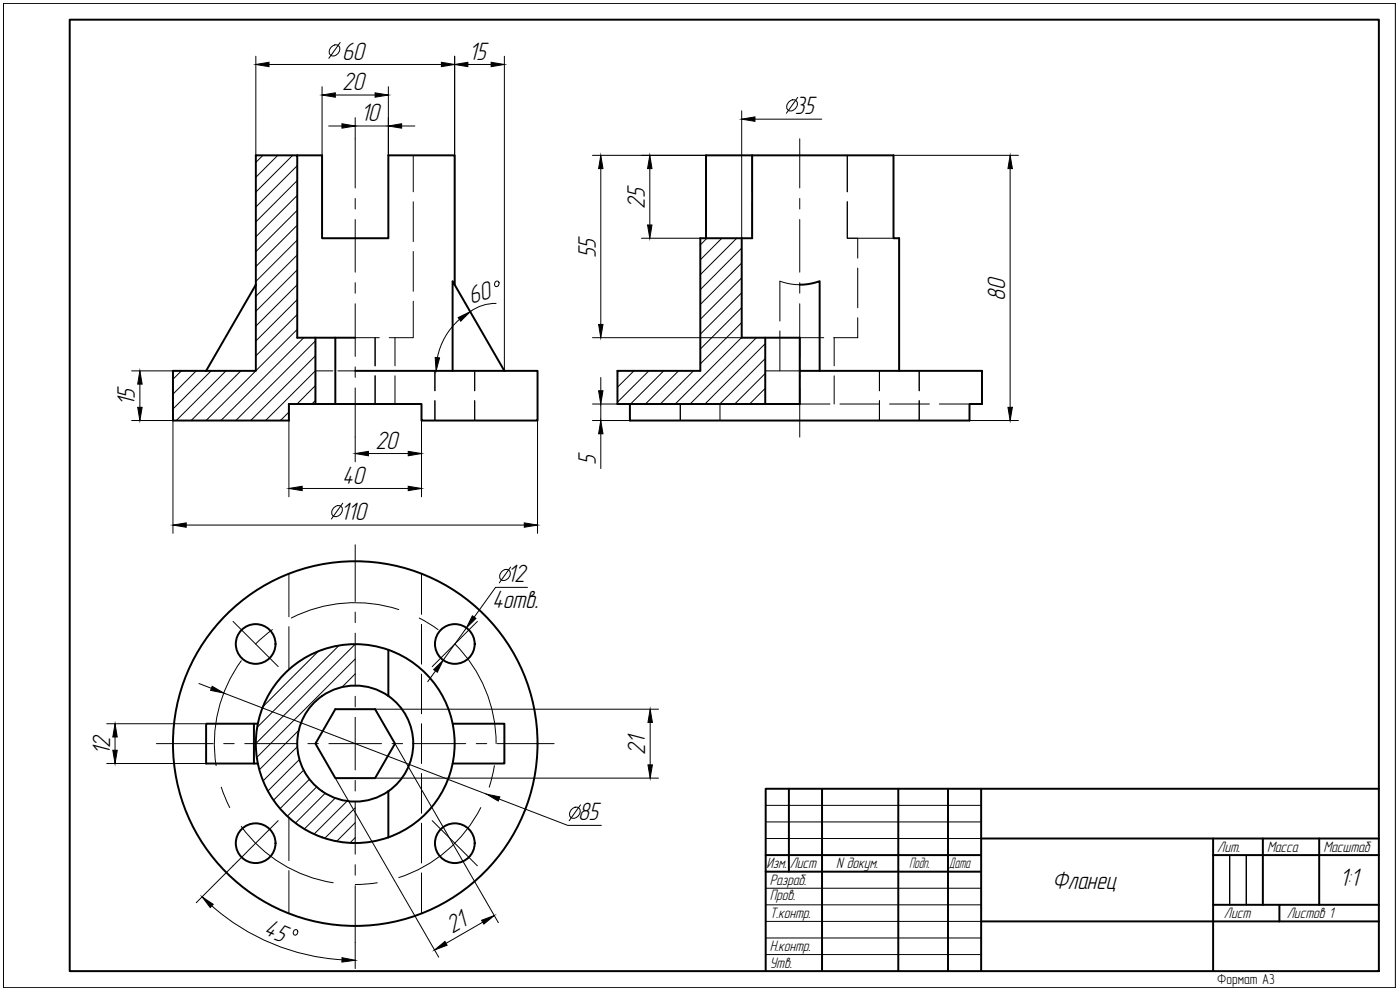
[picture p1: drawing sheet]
<svg xmlns="http://www.w3.org/2000/svg" width="420mm" height="297mm" viewBox="0 0 420 297" stroke-linecap="round" stroke-linejoin="round" font-family="sans-serif">
<!-- layer: 0 -->
<path d="M1 1h417.8v295.3h-417.8zM1 1h417.8M229.8 241.6h64.7M229.8 246.6h64.7M229.8 251.6h64.7M229.8 266.5h64.7M229.8 271.5h64.7M229.8 276.5h64.7M369 271.5v-14.9v14.9M374 271.5v-14.9v14.9M229.8 281.4h64.7M229.8 286.4h64.7" fill="none" stroke="#000" stroke-width=".3"/>
<g fill="none" stroke="#000" stroke-width=".59">
<path d="M20.9 5.9h392.9v285.5h-392.9zM89.2 46.6h7.5v24.9h19.9v-24.9h19.8v38.8M225.7 46.6v24.9h-15.5v39.8h-24.9v9.9h3.7v5h102v-5h3.7v-9.9h-54.7M211.9 71.5v-24.9h56.2v24.9h1.7v39.8M222.6 71.5v29.8h17.4v19.9h-51M76.8 85.4v-38.8h12.4v54.7h17.4M76.8 85.4v25.9h-14.9M76.8 85.4l-14.9 25.9M240 85.4l3.6-.4 2.4-.6v26.9M61.9 111.3h-10v14.9h34.8v-5h39.8v5h34.8v-14.9h-54.7M94.7 101.3v19.9M100.6 101.3v19.9"/>
<path d="M135.8 111.3v-26.9l15.6 26.9M229.7 101.3v19.9M116.6 195v13.8M76.2 217.1v12M77.4 217.1h-15.5v12h15.5M100.6 212.8h12l5.9 10.3-5.9 10.4h-12l-5.9-10.4zM135.8 217.1h15.6v12h-15.6M116.6 237.4v13.8M236.8 236.7v24.8M246.7 236.7v54.7M269.6 236.7v54.7M284.5 236.7v54.7"/>
<path d="M294.5 236.7v54.7M413.8 236.7h-184v54.7M229.8 256.6h64.7M294.5 251.6h119.3M364.1 256.6h49.7M364.1 251.6v39.8M379 251.6v19.9M395.9 251.6v19.9M229.8 261.5h64.7M294.5 276.5h119.3M364.1 271.5h49.7M384 271.5v5"/>
<circle cx="76.7" cy="193.2" r="6"/>
<circle cx="136.5" cy="193.2" r="6"/>
<circle cx="106.6" cy="223.1" r="54.7"/>
<circle cx="106.6" cy="223.1" r="17.4"/>
<circle cx="106.6" cy="223.1" r="29.8"/>
<circle cx="76.7" cy="253" r="6"/>
<circle cx="136.5" cy="253" r="6"/>
</g>
<g fill="none" stroke="#000" stroke-width=".3">
<path d="M124 46.6v11M225.7 46.6v11M254.3 46.6v11M124 60.5v12M124 75.5v11.9M225.7 60.5v11M268.1 71.5h-13.8v-11v11h3.1v5.9M124 90.4v10.9h-7.2M234 99.3v12M240 85.4l-2.4-.1-3.6-.9v11.9M257.4 95.4v5.9h-7.2M257.4 80.4v12"/>
<path d="M94.7 111.3h5.2M101.4 111.3h5.2M106.6 101.3h7.2M112.6 101.3v8.5M112.6 112.8v8.4M118.5 101.3v8.5M118.5 112.8v8.4M130.5 111.3v5.9M142.5 111.3v5.9M229.7 111.3h10.3M240 112.8v8.4h9.1M247.2 101.3h-7.2v8.5"/>
<path d="M250.3 101.3v8.5M250.3 112.8v8.4M263.9 111.3v5.9M275.9 111.3v5.9M130.5 120.2v6M142.5 120.2v6M204.2 121.2v5M216.1 121.2v5M252.1 121.2h11.9M263.9 120.2v6M267 121.2h11.9M275.9 120.2v6"/>
<path d="M281.9 121.2h9.1M86.7 172.2v12.8M126.5 172.2v12.1M86.7 188v12.9M126.5 187.3v12M126.5 202.2v12M126.5 217.1v12M126.5 232.1v11.9M86.7 245.4v12.8M126.5 247v11.9M86.7 261.2v12.9M126.5 261.9v12.2"/>
</g>
<g fill="none" stroke="#000" stroke-width=".3">
<path d="M78.9 46.6l-2.1 2.1M83.4 46.6l-6.6 6.6M87.8 46.6l-11 11.1M89.2 49.7l-12.4 12.4M89.2 54.2l-12.4 12.4M89.2 58.6l-12.4 12.5M89.2 63.1l-12.4 12.4M89.2 67.6l-12.4 12.4M89.2 72l-12.4 12.5M89.2 76.5l-12.4 12.4M212.2 71.5l-2 2M216.6 71.5l-6.4 6.5"/>
<path d="M221.1 71.5l-10.9 10.9M222.6 74.4l-12.4 12.5M222.6 78.9l-12.4 12.5M89.2 81l-12.4 12.4M89.2 85.4l-12.4 12.5M89.2 89.9l-12.4 12.4M89.2 94.4l-12.4 12.4M89.2 98.8l-27.4 27.4M222.6 83.4l-12.4 12.4M222.6 87.8l-12.4 12.5M222.6 92.3l-12.4 12.4M222.6 96.8l-12.4 12.4"/>
<path d="M54.4 111.3l-2.5 2.5M58.9 111.3l-7 7M63.4 111.3l-11.5 11.4M67.8 111.3l-14.9 14.9M72.3 111.3l-14.9 14.9M91.2 101.3l-24.9 24.9M94.7 102.3l-23.9 23.9M94.7 106.7l-19.5 19.5M94.7 111.2l-15 15M94.7 115.7l-5.6 5.5M185.8 111.3l-.5 .4M190.3 111.3l-5 4.9"/>
<path d="M194.7 111.3l-9.4 9.4M199.2 111.3l-10 9.9M203.7 111.3l-10 9.9M208.1 111.3l-9.9 9.9M222.6 101.2l-20 20M227 101.3l-19.9 19.9M229.7 103.1l-18.1 18.1M229.7 107.6l-13.7 13.6M229.7 112l-9.2 9.2M229.7 116.5l-4.7 4.7M86.7 123.6l-2.5 2.6M94.7 120.1l-1.1 1.1"/>
<path d="M229.7 121l-.3 .2M95.5 195.4l-16.6 16.6M101.7 193.7l-24.5 24.5M106.6 193.3l-29.8 29.8M106.6 197.7l-29.5 29.6M89.7 219.1l-11.9 11.9M106.6 202.2l-4 4M89.2 224l-10.3 10.3M89.9 227.9l-9.5 9.5M91.1 231.1l-9 9M92.9 233.8l-8.9 8.8M95 236.1l-8.8 8.8"/>
<path d="M97.6 238l-8.9 9M100.6 239.5l-9.3 9.3M104.2 240.4l-10 9.9M106.6 242.4l-9.1 9.1M106.6 246.8l-5.6 5.6M106.6 251.3l-1.6 1.6"/>
</g>
<g fill="none" stroke="#000" stroke-width=".3">
<path d="M106.6 41.6v14.8M106.6 59.6v3.1M240 41.6v14.8M240 59.6v3.1M106.6 65.9v15.8M240 65.9v15.8M106.6 84.8v3.2M106.6 91.1v15.8M240 84.8v3.2M240 91.1v15.8M106.6 110.1v3.1M106.6 116.4v14.7"/>
<path d="M240 110.1v3.1M240 116.4v14.7M106.6 163.4v17.1M69.9 186.5l13.6 13.5M72.4 198.3a42.3 42.3 0 0 0-7.5 31.4M81.8 188.9l-5.1 4.3M106.6 183.6v3.2M106.6 190v15.8M119.7 182.9a42.3 42.3 0 0 0-32.3 2.5M125.8 185.4l5.7 3.5M136.5 193.2a42.3 42.3 0 0 1 12.4 29.9M143.3 186.5l-13.6 13.5"/>
<path d="M106.6 208.9v3.2M106.6 215.2v15.8M46.9 223.1h17.1M66.4 236.2l2.5 6.1M67.1 223.1h3.2M73.5 223.1h15.7M92.4 223.1h3.2M98.7 223.1h15.8M106.6 234.2v3.1M117.7 223.1h3.1M124 223.1h15.8M142.9 223.1h3.2"/>
<path d="M148.4 229.7l-1.6 6.5M149.2 223.1h17.1M72.4 248a42.3 42.3 0 0 0 27.6 16.9M83.5 246.2l-13.6 13.6M106.6 240.5v15.8M106.6 259.4v3.2M129.7 246.2l13.6 13.6M144.3 242.3a42.3 42.3 0 0 1-24.6 21M106.6 265.7v17.1M113.2 264.9l-6.6 .5"/>
</g>
<g fill="none" stroke="#000" stroke-width=".3">
<path d="M76.8 16.9v29.7M80.7 19.3h51.8M99.3 14.2a1.53 1.53 0 0 1 2.6 0 2.04 2.04 0 0 1-2.7 2.4 1.72 1.72 0 0 1 .1-2.4zM102.1 12.8l-3.4 4.7M136.4 16.9v68.5M140.4 19.3h7M151.4 16.9v94.4M96.7 26v20.6M98.6 37.8h4M100.6 28.5h12M106.6 35.3v6.3M106.6 37.8h10"/>
<path d="M116.6 26v20.6M120.5 37.8h4M222.6 33.3v38.2M226.6 35.8h20M236.7 30.7a1.53 1.53 0 0 1 2.6 0 2.03 2.03 0 0 1-.7 2 2.03 2.03 0 0 1-2.1 .3 1.69 1.69 0 0 1 .2-2.3zM239.4 29.2l-3.4 4.8M177.8 46.6h34.1M180.3 50.6v46.7M195 50.6v16.9M268.1 46.6h37.6M303.2 50.6v71.6M192.5 71.5h17.7"/>
<path d="M137.9 95.8a20.5 20.5 0 0 0-6.6 11.5M148.9 91a12.7 12.7 0 0 0-7.8 2.5M39.5 111.3h12.4M42 115.3v6.9M177.8 101.3h44.8M180.3 113.3v3.9M39.5 126.2h12.4v33.8M86.7 126.2v22.9M106.6 131.1v7.5M110.6 136.1h11.9M126.5 126.2v22.9M161.3 126.2v33.8"/>
<path d="M177.8 121.2h7.5M177.8 126.2h11.2M180.3 121.2v5M180.3 130.2v10.4M291 126.2h14.7M55.9 157.5h101.4M90.7 146.6h31.8M100.1 152.4a1.55 1.55 0 0 1 2.6 0 2.04 2.04 0 0 1-.6 2 2.04 2.04 0 0 1-2.2 .4 1.75 1.75 0 0 1 .2-2.4zM102.9 151l-3.5 4.7M150.5 171.6a1.55 1.55 0 0 1 2.6 0 2.04 2.04 0 0 1-.6 2 2.04 2.04 0 0 1-2.2 .3 1.75 1.75 0 0 1 .2-2.3zM153.3 170.1l-3.5 4.8M158.3 176.2h-9.6l-6.4 9"/>
<path d="M140 188.4l-7 9.7M32 217.1h29.5M59.7 205.1l3.7 1.4M67.1 207.9l79 30.4M112.6 212.8h85M130.7 201.3l-2.3 3.2M195.1 216.8v12.7M32 229.1h29.9M34.5 221.1v4M100.6 233.5l31.1 53.7M112.6 233.5h85M118.5 223.1l31.1 53.7"/>
<path d="M149.8 239.7l20.6 8h10.1M69.9 259.8l-11 11M171.5 242.9a1.53 1.53 0 0 1 2.6 0 2.05 2.05 0 0 1-2.8 2.4 1.75 1.75 0 0 1 .2-2.4zM174.2 241.5l-3.4 4.7M63.6 271.8a65 65 0 0 0 39 16.2M144.9 276.7l-11 6.3M106.6 282.8v7.8"/>
</g>
<g fill="#000" stroke="#000" stroke-width=".3">
<path d="M76.8 19.3l3.9-.6v1.3zM132.5 18.7l3.9 .6-3.9 .7zM136.4 19.3l4-.6v1.3zM147.4 18.7l4 .6-4 .7zM96.7 28.5l3.9-.6v1.3zM102.6 37.1l4 .7-4 .7zM112.6 27.9l4 .6-4 .7zM116.6 37.8l3.9-.7v1.4zM222.6 35.8l4-.7v1.3zM180.3 46.6l.7 4h-1.4zM195 46.6l.7 4h-1.4zM303.2 46.6l.6 4h-1.3z"/>
<path d="M194.3 67.5h1.4l-.7 4zM137.5 95.3l3.6-1.8-2.8 2.9zM179.6 97.3h1.4l-.7 4zM42 111.3l.7 4h-1.4zM130.6 107.3l1.3 .1-1 3.9zM179.6 117.2h1.4l-.7 4zM41.3 122.2h1.4l-.7 4zM106.6 136.1l4-.7v1.4zM122.5 135.4l4 .7-4 .7zM180.3 126.2l.7 4h-1.4zM302.5 122.2h1.3l-.6 4zM51.9 157.5l4-.6v1.3z"/>
<path d="M86.7 146.6l4-.7v1.3zM122.5 145.9l4 .7-4 .6zM157.3 156.9l4 .6-4 .7zM141.8 184.8l1 .7-2.8 2.9zM63.7 205.9l3.4 2-3.9-.8zM130.2 200.9l2.8-2.8-1.8 3.6zM195.1 212.8l.7 4h-1.3zM34.5 217.1l.7 4h-1.3zM33.9 225.1h1.3l-.7 4zM146.1 238.3l3.9 .8-.5 1.2zM194.5 229.5h1.3l-.7 4zM60.6 269.1l3.4 2.2-.9 1z"/>
<path d="M144.5 276.1l3.8-1.4-3.1 2.6zM102.6 287.3l4 .8-4 .6zM130.4 285l3.1-2.5 .7 1.1z"/>
</g>
<g font-size="7.8">
<text x="102.7" y="17.9">60</text>
<text x="140.7" y="17.9">15</text>
<text x="102.7" y="27">20</text>
<text x="238.5" y="34.2">35</text>
<text x="108.3" y="36.3">10</text>
<text x="193.5" y="62.7" transform="rotate(-90 193.5 62.7)">25</text>
<text x="178.8" y="77.5" transform="rotate(-90 178.8 77.5)">55</text>
<text x="141.4" y="91.3" transform="rotate(-17 141.4 91.3)">60</text>
<text x="301.7" y="90.3" transform="rotate(-90 301.7 90.3)">80</text>
<text x="40.5" y="121.9" transform="rotate(-90 40.5 121.9)">15</text>
<text x="112.7" y="134.6">20</text>
<text x="178.8" y="139.4" transform="rotate(-90 178.8 139.4)">5</text>
<text x="102.7" y="145.1">40</text>
<text x="102.2" y="156">110</text>
<text x="152.2" y="174.7">12</text>
<text x="147.7" y="182.4">4отв.</text>
<text x="33" y="226.5" transform="rotate(-90 33 226.5)">12</text>
<text x="193.6" y="226.5" transform="rotate(-90 193.6 226.5)">21</text>
<text x="173.5" y="246.1">85</text>
<text x="315.8" y="266.7">Фланец</text>
<text x="402.1" y="265.8">1:1</text>
<text x="78.9" y="280.4" transform="rotate(23 78.9 280.4)">45</text>
<text x="135.7" y="280.2" transform="rotate(-30 135.7 280.2)">21</text>
</g>
<g font-size="4.7">
<text x="365.3" y="255.6">Лит.</text>
<text x="380.2" y="255.6">Масса</text>
<text x="397.2" y="255.6">Масштаб</text>
<text x="230" y="260.5">Изм.</text>
<text x="237" y="260.5">Лист</text>
<text x="250.9" y="260.5">N докум.</text>
<text x="272.8" y="260.5">Подп.</text>
<text x="284.8" y="260.5">Дата</text>
<text x="231" y="265.5">Разраб.</text>
<text x="231" y="270.1">Пров.</text>
<text x="231" y="275.5">Т.контр.</text>
<text x="367.3" y="275.5">Лист</text>
<text x="386.2" y="275.5">Листов 1</text>
<text x="231" y="285.4">Н.контр.</text>
<text x="231" y="290.4">Утв.</text>
</g>
<g font-size="4.4">
<text x="147.1" y="87.1">°</text>
<text x="365.3" y="295.4">Формат А3</text>
</g>
<text font-size="4" x="86.4" y="281.5">°</text>
</svg>
